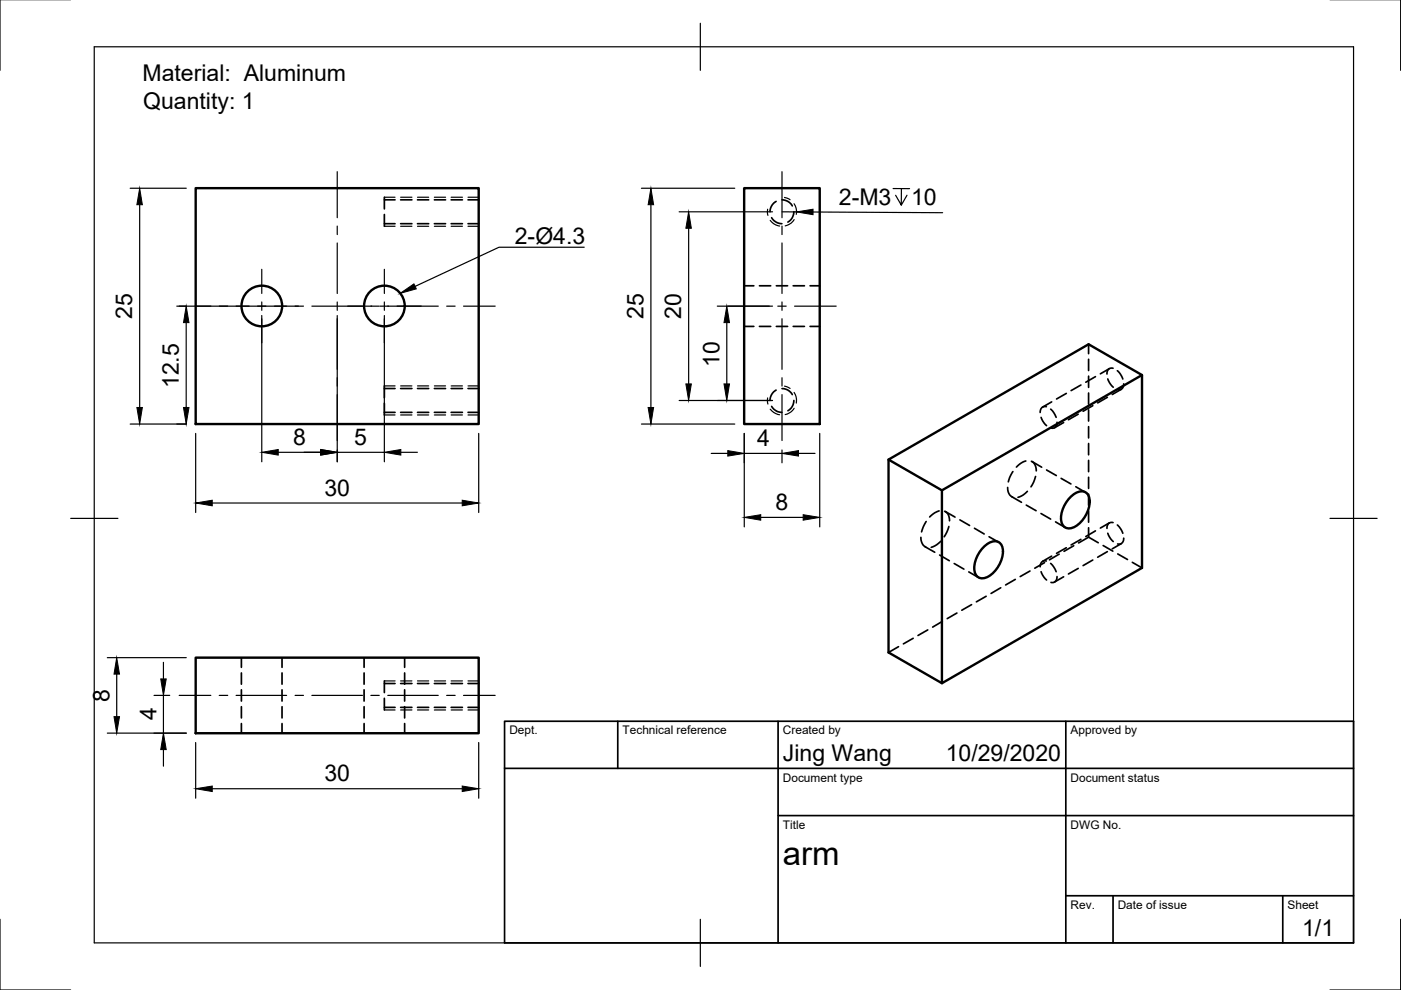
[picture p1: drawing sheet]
<svg xmlns="http://www.w3.org/2000/svg" width="297mm" height="210mm" viewBox="0 0 297 210" stroke-linecap="round" stroke-linejoin="round" font-family="sans-serif">
<!-- layer: Visible -->
<g fill="none" stroke="#000" stroke-width=".51">
<path d="M41.5 39.9h60v50h-60zM157.8 39.9h16v50h-16zM242.1 79.5l-42.4 24.5-11.3-6.6 42.4-24.4 11.3 6.5v40.9l-42.4 24.5v-40.9M188.4 97.4v40.9l11.3 6.6M208.4 116.1a2.92 2.92 0 0 1 3.4-1.1 2.93 2.93 0 0 1 .6 3.4 5.8 5.8 0 0 1-4 4.2 1.81 1.81 0 0 1-1.8-2.2 6.8 6.8 0 0 1 1.8-4.3zM226.8 105.5a2.92 2.92 0 0 1 3.4-1.1 2.93 2.93 0 0 1 .6 3.5 5.8 5.8 0 0 1-4 4.1 1.81 1.81 0 0 1-1.8-2.1 6.8 6.8 0 0 1 1.8-4.4zM41.5 139.4h60v16.1h-60z"/>
<circle cx="55.5" cy="64.9" r="4.3"/>
<circle cx="81.5" cy="64.9" r="4.3"/>
</g>
<!-- layer: Hidden -->
<g fill="none" stroke="#000" stroke-width=".36">
<path d="M81.5 41.8v2.5M81.5 45.5v2.5M81.5 47.4h2.3M81.5 42.4h2.3M84.9 47.4h2.4M84.9 42.4h2.4M88.5 47.4h2.4M88.5 42.4h2.4M92.1 47.4h2.4M92.1 42.4h2.4M95.7 47.4h2.3M95.7 42.4h2.3"/>
<path d="M99.2 47.4h2.3M99.2 42.4h2.3M163.6 46.2l.8 .8 1.4 .4M164.5 42.7l-.1 .1a2.55 2.55 0 0 0-1.1 2.1M165.8 42.4h.3a2.46 2.46 0 0 1 1.9 1.3M168.3 44.9v.5a2.5 2.5 0 0 1-1.3 1.7M157.8 69.2h2M157.8 60.6h2M161 69.2h2.4M161 60.6h2.4M164.6 69.2h2.4M164.6 60.6h2.4"/>
<path d="M168.2 69.2h2.4M168.2 60.6h2.4M171.7 69.2h2.1M171.7 60.6h2.1M230.8 73v2M230.8 76.2v2.4M230.8 79.7v2.4M232.3 79.9l-2.1 1.1M235.2 78.2l-1.9 1.1M236 78.1a1.02 1.02 0 0 0-1.3 1.2M236.9 78.6l.7 .8 .5 1M81.5 81.8v2.5"/>
<path d="M81.5 85.5v2.5M81.5 87.4h2.3M81.5 82.4h2.3M84.9 87.4h2.4M84.9 82.4h2.4M88.5 87.4h2.4M88.5 82.4h2.4M92.1 87.4h2.4M92.1 82.4h2.4M95.7 87.4h2.3M95.7 82.4h2.3M99.2 87.4h2.3"/>
<path d="M99.2 82.4h2.3M163.6 86.2l.4 .5a2.34 2.34 0 0 0 1.8 .7M164.5 82.7l-.1 .1a2.55 2.55 0 0 0-1.1 2.1M165.8 82.4h.3a2.46 2.46 0 0 1 1.9 1.3M168.3 84.9v.5a2.5 2.5 0 0 1-1.3 1.7M214.8 100l-.7 1.2-.3 1M217.5 97.7l-.9 .4-1.1 .9M218.7 97.8l.7 .6 .3 1.4M218.8 97.9l2.1 1.2M220.7 88.5l.4 .8 .8 .9M221.8 86.2a1.04 1.04 0 0 0-1.3 1.3M221.9 99.6l2.1 1.2"/>
<path d="M222.8 86.8l.6 .7 .5 1M223 85.2l-1.9 1.1M224.1 89.5a1.03 1.03 0 0 1-1.3 1.3M225.5 89.6l-1.9 1.1M226.1 83.4l-2.1 1.2M228.6 87.8l-2.1 1.2M229.2 81.6l-2.1 1.2M230.8 83.3v2.4M230.8 86.9v2.4M230.8 90.5v2.4M230.8 94v2.4M230.8 97.6v2.4"/>
<path d="M231.7 86l-2.1 1.2M234.8 84.2l-2.1 1.2M234.9 80.3l.3 .8 .8 1M237.7 82.5l-1.9 1.1M238.3 81.4a1.03 1.03 0 0 1-1.3 1.2M195.2 113.9l.2 .9a1.7 1.7 0 0 0 .9 1.2M196.1 115.9l2.1 1.2M196.4 110.6l-1 2.2M199.1 108.3l-.9 .4-1.1 .9M199.2 117.7l2.1 1.2M199.5 114.8l-.9 .7-1.2 .5M200.3 108.4l.2 .1a2.12 2.12 0 0 1 .8 1.9"/>
<path d="M200.4 108.5l2.1 1.1M201.2 111.6l-1 2.2M202.3 119.5l2.1 1.2M203.5 110.2l2.1 1.2M206.6 112l2.1 1.2M209.7 113.8l2.1 1.2M213.6 103.3l.1 .9a1.65 1.65 0 0 0 1 1.2M214.5 105.3l2.1 1.2M217.6 107.1l2.1 1.2M217.8 104.2l-.8 .7-1.2 .5M219.6 101l-.5 1.2-.5 1M220.7 108.9l2.1 1.2"/>
<path d="M221.5 119.3l-2.1 1.2M221.8 118.9a1.04 1.04 0 0 0-1.3 1.3M222.8 119.5l.6 .7 .5 1M223 117.9l-1.9 1.1M223.8 110.7l2 1.1M224.6 117.5l-2.1 1.2M225 101.4l2.1 1.2M226.1 116.1l-2.1 1.2M227.6 115.7l-2 1.2M228.1 103.2l2 1.2M229.2 114.4l-2.1 1.1M230.8 101.2v2.4"/>
<path d="M230.8 104.8v2.3M230.8 108.3v2.4M230.8 111.9v2M230.8 113.9l2.1 1.2M230.8 113.9l-2.1 1.2M231.7 118.7l-2.1 1.2M232.3 112.6l-2.1 1.2M233.9 115.7l2 1.2M234.8 117l-2.1 1.1M234.9 113.1l.3 .7 .8 1M235.2 110.9l-1.9 1.1M236 110.8a1.02 1.02 0 0 0-1.3 1.2"/>
<path d="M236.9 111.3l.7 .8 .5 1M237 117.4l2.1 1.2M237.7 115.3l-1.9 1.1M238.3 114.1a1.03 1.03 0 0 1-1.3 1.2M240.1 119.2l2 1.2M51.2 139.4v2.1M59.8 139.4v2.1M77.2 139.4v2.1M85.8 139.4v2.1M190.5 137.1l-2.1 1.2M193.6 135.3l-2.1 1.2M196.7 133.6l-2.1 1.1"/>
<path d="M199.8 131.8l-2.1 1.2M202.9 130l-2.1 1.2M205.4 121.3l2.1 1.1M206 128.2l-2.1 1.2M209.1 126.4l-2.1 1.2M212.2 124.6l-2.1 1.2M215.3 122.8l-2.1 1.2M218.4 121.1l-2.1 1.2M220.7 121.2l.4 .8 .8 1M224.1 122.3a1.03 1.03 0 0 1-1.3 1.2M225.5 122.3l-1.9 1.1M228.6 120.5l-2.1 1.2"/>
<path d="M51.2 142.7v2.4M51.2 146.3v2.3M51.2 149.8v2.4M51.2 153.4v2.1M59.8 142.7v2.4M59.8 146.3v2.3M59.8 149.8v2.4M59.8 153.4v2.1M77.2 142.7v2.4M77.2 146.3v2.3M77.2 149.8v2.4M77.2 153.4v2.1"/>
<path d="M81.5 144.4v2.4M81.5 148.1v2.4M81.5 150h2.3M81.5 144.9h2.3M84.9 150h2.4M84.9 144.9h2.4M85.8 142.7v2.4M85.8 146.3v2.3M85.8 149.8v2.4M85.8 153.4v2.1M88.5 150h2.4M88.5 144.9h2.4"/>
<path d="M92.1 150h2.4M92.1 144.9h2.4M95.7 150h2.3M95.7 144.9h2.3M99.2 150h2.3M99.2 144.9h2.3"/>
</g>
<!-- layer: Hidden Narrow -->
<g fill="none" stroke="#000" stroke-width=".25">
<path d="M81.5 48h2.3M81.5 41.8h2.3M84.9 48h2.4M84.9 41.8h2.4M88.5 48h2.4M88.5 41.8h2.4M92.1 48h2.4M92.1 41.8h2.4M95.7 48h2.3M95.7 41.8h2.3M99.2 48h2.3M99.2 41.8h2.3"/>
<path d="M162.8 44.4v1.3M163.3 46.7a3.1 3.1 0 0 0 2 1.2M166.3 41.9l1.2 .4M168.4 43.2a2.94 2.94 0 0 1 .4 2.3M168.4 46.6a2.85 2.85 0 0 1-1.9 1.3M81.5 88h2.3M81.5 81.8h2.3M84.9 88h2.4M84.9 81.8h2.4M88.5 88h2.4M88.5 81.8h2.4M92.1 88h2.4"/>
<path d="M92.1 81.8h2.4M95.7 88h2.3M95.7 81.8h2.3M99.2 88h2.3M99.2 81.8h2.3M162.8 84.4v1.3M163.3 86.8l.7 .6 1.3 .5M166.3 81.9l1.2 .5M168.4 83.2a2.94 2.94 0 0 1 .4 2.3M168.4 86.6a2.85 2.85 0 0 1-1.9 1.3M81.5 150.5h2.3M81.5 144.4h2.3"/>
<path d="M84.9 150.5h2.4M84.9 144.4h2.4M88.5 150.5h2.4M88.5 144.4h2.4M92.1 150.5h2.4M92.1 144.4h2.4M95.7 150.5h2.3M95.7 144.4h2.3M99.2 150.5h2.3M99.2 144.4h2.3"/>
</g>
<!-- layer: Border -->
<path d="M0 -.1v15M297 -.1v15M20 9.9h267v190h-267zM148.5 4.9v10M15 109.9h10M282 109.9h10M0 194.9v15h15M148.5 194.9v10M297 194.9v15h-15" fill="none" stroke="#000" stroke-width=".25"/>
<!-- layer: TitleBlock -->
<path d="M107 152.9h180v47h-180zM131 152.9v10M165 152.9v47M226 152.9v47M107 162.9h180M165 172.9h122M226 189.9h61M236 189.9v10M272 189.9v10" fill="none" stroke="#000" stroke-width=".36"/>
<!-- layer: Dimensions -->
<g fill="none" stroke="#000" stroke-width=".25">
<path d="M27.6 39.9h11.9M136 39.9h19.8M189.4 40h3.4M191.1 40v3.5l-1.2-2.1M29.6 43.4v43M138 43.4v43M144 44.9h19.8M146 48.4v33M165.8 44.9h3.1M172.4 45l27.5 .1M192.3 41.4l-1.2 2.1M37.5 64.9h2"/>
<path d="M39.5 68.4v18M55.5 66.9v31M71.5 66.9v31M81.5 66.9v31M152.1 64.9h11.7M154.1 68.4v13M27.6 89.9h11.9M41.5 91.9v16.8M59 95.9h9M71.5 95.9h10M85 95.9h3.5M101.5 91.9v16.8"/>
<path d="M136 89.9h19.8M144 84.9h19.8M150.8 96.1h3.5M157.8 91.9v19.8M157.8 96.1h8M165.8 95.4v2.7M169.3 96.1h3.5M173.8 91.9v19.8M45 106.7h53M161.3 109.7h9M22.8 139.4h16.7M22.8 155.4h16.7"/>
<path d="M24.7 142.9v9M32.7 147.4h3.3M34.6 140.4v3.5M34.6 147.4v8M34.6 158.9v3.5M41.5 157.4v11.8M101.5 157.4v11.8M45 167.2h53"/>
</g>
<g fill="#000" stroke="#000" stroke-width=".21">
<path d="M29.6 39.9l.6 3.5h-1.2zM138 39.9l.6 3.5h-1.2zM146 44.9l.6 3.5h-1.2zM168.9 44.9l3.5-.5v1.1zM39.5 64.9l.6 3.5h-1.2zM154.1 64.9l.6 3.5h-1.2zM29 86.4h1.2l-.6 3.5zM38.9 86.4h1.2l-.6 3.5zM55.5 95.9l3.5-.6v1.2zM68 95.3l3.5 .6-3.5 .6zM81.5 95.9l3.5-.6v1.2zM137.4 86.4h1.2l-.6 3.5z"/>
<path d="M145.4 81.4h1.2l-.6 3.5zM153.5 81.4h1.2l-.6 3.5zM154.3 95.5l3.5 .6-3.5 .6zM165.8 96.1l3.5-.6v1.2zM41.5 106.7l3.5-.6v1.1zM98 106.1l3.5 .6-3.5 .5zM157.8 109.7l3.5-.6v1.2zM170.3 109.1l3.5 .6-3.5 .6zM24.7 139.4l.6 3.5h-1.1zM24.2 151.9h1.1l-.6 3.5zM34.1 143.9h1.1l-.6 3.5zM34.6 155.4l.6 3.5h-1.1z"/>
<path d="M41.5 167.2l3.5-.5v1.1zM98 166.7l3.5 .5-3.5 .6z"/>
</g>
<!-- layer: Center Lines -->
<g fill="none" stroke="#000" stroke-width=".25">
<path d="M71.5 36.4v9.8M165.8 36.4v9.8M55.5 57.1v5.1M71.5 47.9v1.8M71.5 51.5v10.7M81.5 57.1v5.1M165.8 47.9v1.8M165.8 51.5v10.7M38 64.9h26.3M55.5 64v1.8M55.5 67.6v5.1M66.1 64.9h14.3"/>
<path d="M71.5 64v1.8M71.5 67.6v10.7M80.6 64.9h12.3M81.5 64v1.8M81.5 67.6v5.1M94.7 64.9h1.8M98.3 64.9h6.7M154.3 64.9h8.8M164.9 64.9h1.8M165.8 64v1.8M165.8 67.6v10.7M168.5 64.9h8.8"/>
<path d="M71.5 80.1v1.8M71.5 83.7v9.7M165.8 80.1v1.8M165.8 83.7v9.7M38 147.4h6.7M46.5 147.4h1.8M50.1 147.4h10.7M62.6 147.4h1.7M66.1 147.4h10.8M78.6 147.4h1.8M82.2 147.4h10.7M94.7 147.4h1.8"/>
<path d="M98.3 147.4h6.7"/>
</g>
<!-- layer: Annotations -->
<path d="M84.8 62.2l3-2 .5 1z" fill="#000" stroke="#000" stroke-width=".21"/>
<path d="M123.9 52.4h-18.1l-17.8 8.3" fill="none" stroke="#000" stroke-width=".25"/>
<text font-size="7" x="166" y="183.4">arm</text>
<g font-size="4.9">
<text x="30.2" y="17.2">Material: Aluminum</text>
<text x="30.4" y="23.1">Quantity: 1</text>
<text x="177.9" y="43.4">2-M3</text>
<text x="193.2" y="43.5">10</text>
<text x="109.2" y="51.7">2-Ø4.3</text>
<text x="28" y="67.6" transform="rotate(-90 28 67.6)">25</text>
<text x="136.4" y="67.6" transform="rotate(-90 136.4 67.6)">25</text>
<text x="144.4" y="67.6" transform="rotate(-90 144.4 67.6)">20</text>
<text x="152.5" y="77.8" transform="rotate(-90 152.5 77.8)">10</text>
<text x="37.9" y="82.3" transform="rotate(-90 37.9 82.3)">12.5</text>
<text x="62.1" y="94.3">8</text>
<text x="75.1" y="94.3">5</text>
<text x="160.5" y="94.6">4</text>
<text x="68.8" y="105.1">30</text>
<text x="164.4" y="108.1">8</text>
<text x="23.2" y="148.8" transform="rotate(-90 23.2 148.8)">8</text>
<text x="33.1" y="152.7" transform="rotate(-90 33.1 152.7)">4</text>
<text x="166" y="161.4">Jing Wang</text>
<text x="200.5" y="161.4">10/29/2020</text>
<text x="68.8" y="165.7">30</text>
<text x="276.1" y="198.6">1/1</text>
</g>
<g font-size="2.5">
<text x="108" y="155.7">Dept.</text>
<text x="132" y="155.7">Technical reference</text>
<text x="166" y="155.7">Created by</text>
<text x="227" y="155.7">Approved by</text>
<text x="166" y="165.7">Document type</text>
<text x="227" y="165.7">Document status</text>
<text x="166" y="175.7">Title</text>
<text x="227" y="175.7">DWG No.</text>
<text x="227" y="192.7">Rev.</text>
<text x="237" y="192.7">Date of issue</text>
<text x="273" y="192.7">Sheet</text>
</g>
</svg>
